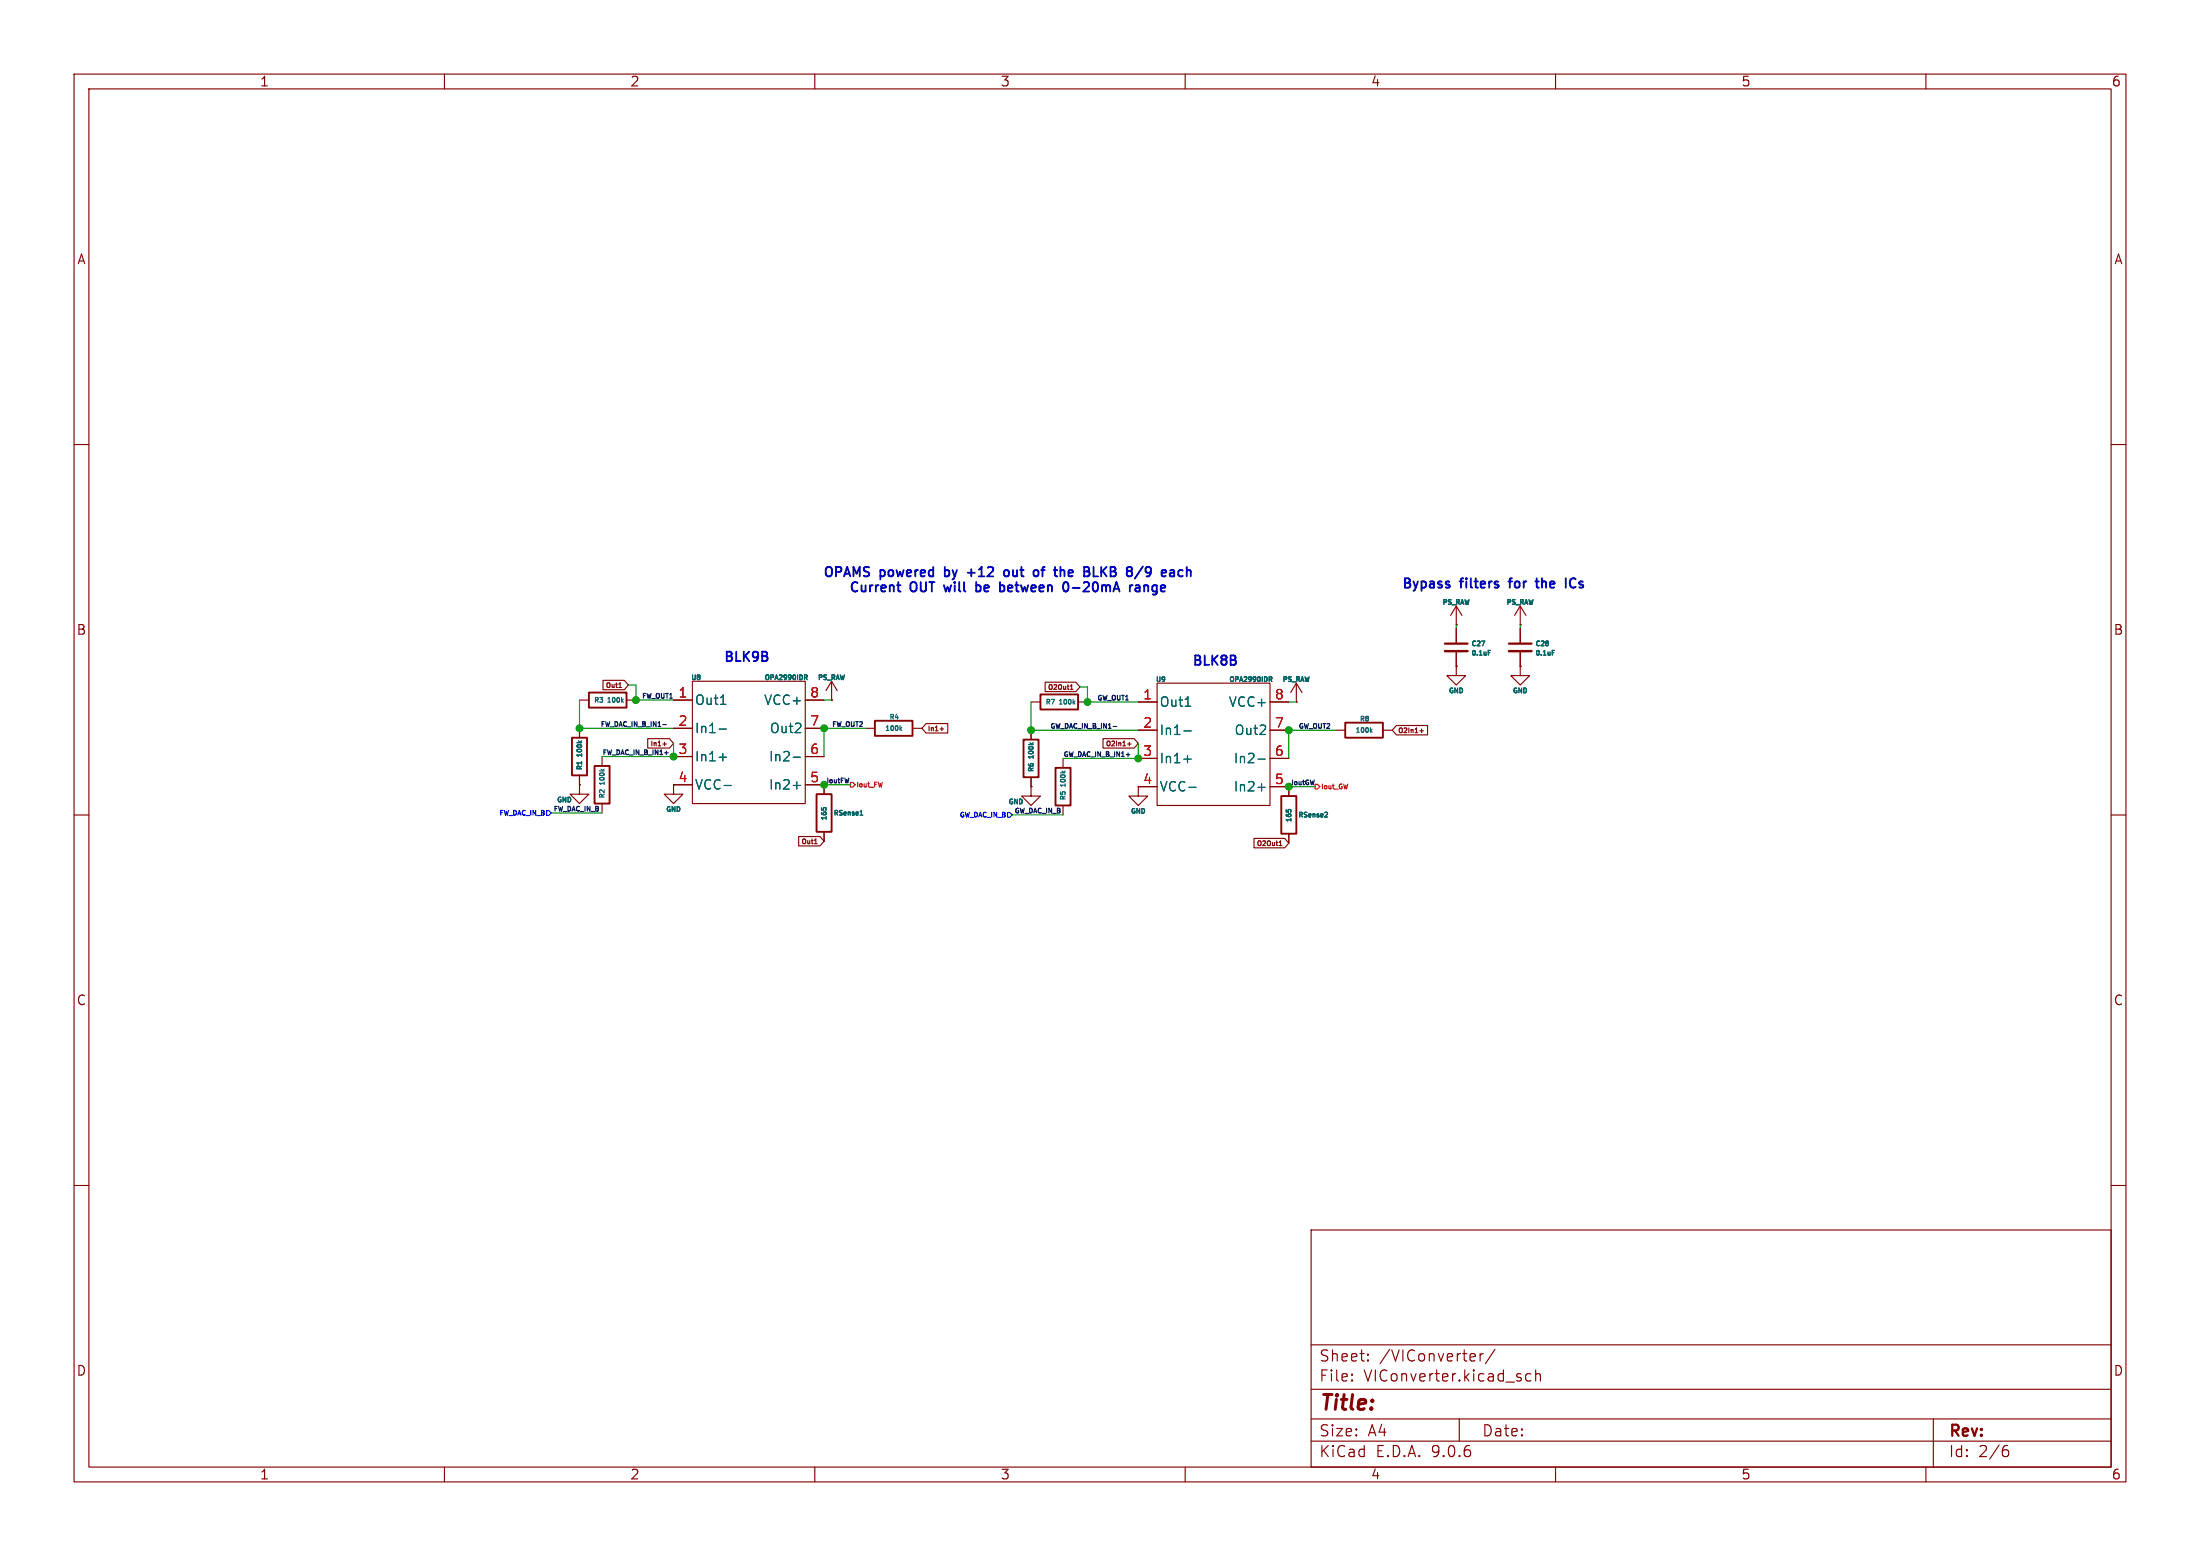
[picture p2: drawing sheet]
<svg xmlns="http://www.w3.org/2000/svg" width="297mm" height="210mm" viewBox="0 0 297 210" stroke-linecap="round" stroke-linejoin="round" font-family="sans-serif">
<g fill="none" stroke="#840000" stroke-width=".15">
<path d="M10 10h277v190h-277zM12 12h273v186h-273zM60 10v2M110 10v2M160 10v2M210 10v2M260 10v2M10 60h2M285 60h2M78.2 94.5h1.3M78.2 98.3v1.3M81.4 91.8h2.9l.5 .7-.5 .6h-2.9z"/>
<path d="M83.5 92.8h.4M83.6 92.3l.1-.1v.6M84.6 94.5h1.3M87.4 99.7h3l.5 .6-.5 .7h-3zM90.9 94.5h2.6M90.9 98.3h2.6M93.5 91.9h15.2v16.6h-15.2zM108.7 94.5h2.6M108.7 98.3h2.6M112.3 94.5h.1M112.3 91.9l-.8 1.3M112.3 91.9l.7 1.3"/>
<path d="M112.3 91.9v2.6M116.8 98.3h1.3M123.2 98.3h1.3M125 97.7h3v1.2h-3l-.5-.6zM126.9 98.4h.5M139.2 94.7h1.3M139.2 98.6v1.2M141.1 92.1h4.1l.6 .6-.6 .6h-4.1zM144.5 93h.4M144.5 92.6l.2-.2v.6M145.5 94.7h1.3M148.9 99.7h4.2l.6 .6-.6 .7h-4.2z"/>
<path d="M153.7 94.7h2.5M153.7 98.6h2.5M156.2 92.2h15.2v16.5h-15.2zM171.4 94.7h2.6M171.4 98.6h2.6M175 94.7h.1M175 92.2l-.8 1.3M175 92.2l.8 1.3M175 92.2v2.5M180.3 98.6h1.3M186.7 98.6h1.3M188.5 97.9h4.2v1.3h-4.2l-.5-.6z"/>
<path d="M191.7 98.6h.5M191.9 98.4v.5M196.6 84.3h.1M196.6 89.9v1.3h1.3l-1.3 1.3-1.3-1.3h1.3M196.6 89.9h.1M196.6 81.8l-.8 1.3M196.6 81.8l.8 1.3M196.6 81.8v2.5M196.6 84.8v2.1M196.6 87.9v2M205.2 84.3h.1M205.2 89.9v1.3h1.3l-1.3 1.3-1.2-1.3h1.2"/>
<path d="M205.2 89.9h.1M205.2 81.8l-.7 1.3M205.2 81.8l.8 1.3M205.2 81.8v2.5M205.2 84.8v2.1M205.2 87.9v2M10 110h2M78.2 105.9v1.3h-1.2l1.2 1.3 1.3-1.3h-1.3M78.2 105.9h.1M78.2 104.6v1.3M81.3 102.1v1.3M81.3 108.5v1.2"/>
<path d="M89.5 100.4h.5M89.7 100.2v.5M90.9 102.1h2.6M93.5 105.9h-2.6v1.3h-1.2l1.2 1.3 1.3-1.3h-1.3M107.8 112.9h2.9l.6 .6-.6 .7h-2.9zM108.7 102.1h2.6M108.7 105.9h2.6v1.3M110 113.9h.3M110 113.4l.1-.2v.7M111.3 112.3v1.2M139.2 106.2v1.2h-1.3l1.3 1.3 1.3-1.3h-1.3M139.2 106.2h.1"/>
<path d="M139.2 104.9v1.3M143.5 102.4v1.2M143.5 108.7v1.3M152.2 100.4h.5M152.5 100.2v.5M153.7 102.4h2.5M156.2 106.2h-2.5v1.2h-1.3l1.3 1.3 1.2-1.3h-1.2M169.3 113.2h4.1l.6 .6-.6 .6h-4.1zM171.4 106.2h2.6v1.2M171.4 102.4h2.6M172.7 114.1h.4M172.7 113.7l.2-.2v.6"/>
<path d="M174 112.5v1.3M285 110h2M10 160h2M177 166h108v32h-108zM285 160h2M60 198v2M110 198v2M160 198v2M177 194.5h108M177 191.5h108M177 187.5h108M177 181.5h108"/>
<path d="M182.5 186.3h.1l-.1 .1M182.5 186.3v.1M182.5 185.5v.1M182.5 185.5h.1l-.1 .1M184.7 183.6v.1M184.7 183.6h-.1l.1 .1M184.7 182.8v.1M184.7 182.8h-.1l.1 .1M197 191.5v3M199.8 182.7v1M200.2 182.7l-.2 .1-.2 .2M201.8 182.1l-1.3 2"/>
<path d="M206.7 185.5l-.5-.1-.2 .3v.4l.1 .2 .1 .1 .5-.1M207.3 185.5a.37 .37 0 0 1 .7 .1v.8M207.3 184.9v1.5M210 198v2M260 198v2M261 191.5v6.5M270.6 195.7h.4l.2 .3-.1 .5-.2 .1h-.3M271 195.1l-.4 .1"/>
</g>
<path d="M77.2 99.6h2v5h-2zM79.5 93.5h5.1v2h-5.1zM118.1 97.3h5.1v2h-5.1zM138.2 99.8h2v5.1h-2zM140.5 93.7h5v2.1h-5zM181.6 97.5h5.1v2.1h-5.1zM80.3 103.4h2v5.1h-2zM110.2 107.2h2.1v5.1h-2.1zM142.5 103.6h2v5.1h-2zM173 107.4h2v5.1h-2z" fill="none" stroke="#840000" stroke-width=".25"/>
<g fill="none" stroke="#006464" stroke-width=".15">
<path d="M78.1 100l.2 .2M78.5 100l-.2 .2M84 94.5l.2 .3M84.2 94.4l-.3 .2M97.1 98.4h1M97.3 95.1h.7M108.6 91.1h.2l.2 .1-.1 .2h-.3M108.8 91.4l.2 .3M121.6 98.3l.1 .3M121.7 98.2l-.2 .2M144.9 94.8l.2 .2M145.1 94.6l-.2 .2"/>
<path d="M159.8 98.6h1M160 95.3h.7M171.3 91.3h.3l.1 .2-.1 .1-.3 .1M171.5 91.7l.2 .3M185.1 98.6l.1 .2M185.2 98.4l-.2 .3M200 86.5h.4l-.2 .7M200.9 88.1h.2M200.9 87.8h.3M209.6 88.1h.2M209.6 87.8h.3M78.5 102.8v.4"/>
<path d="M81.1 103.8l.3 .3M81.6 103.8l-.3 .2M97.1 102.2h1M97.8 106h.9M107.1 102.2h1M107.1 106h1M110.9 109v.3M111.1 109.1l.2-.1 .2 .1M116.1 110h.4M116.2 109.5l.1-.1v.6M139.1 100.3l.2 .2M139.5 100.3l-.3 .1"/>
<path d="M143.4 104.1l.2 .2M143.8 104.1l-.2 .1M159.8 102.5h1M160.5 106.3h1M169.8 102.5h1M169.8 106.3h1M173.6 109.3v.3M173.9 109.4l.1-.2 .3 .2M178.9 109.6l.3 .1v.1l-.4 .5h.4"/>
</g>
<path d="M195.1 86.9h3M203.7 86.9h3.1" fill="none" stroke="#840000" stroke-width=".3"/>
<path d="M195.1 87.9h3M203.7 87.9h3.1" fill="none" stroke="#840000" stroke-width=".33"/>
<path d="M73.8 109.4h.3l.3 .3-.3 .3h-.3zM136 109.7h.3l.4 .3-.4 .3h-.3z" fill="none" stroke="#00f" stroke-width=".15"/>
<path d="M114.8 105.6h.3l.3 .3-.3 .3h-.3zM177.5 105.9h.4l.3 .3-.3 .3h-.4z" fill="none" stroke="#ff0004" stroke-width=".15"/>
<path d="M89.5 97.8h.5M150.3 98h.5M89.7 101.6h.5M152 101.9h.5" fill="none" stroke="#0f0f0f" stroke-width=".15"/>
<g fill="none" stroke="#009600" stroke-width=".15">
<path d="M78.2 94.5v3.8h12.7M84.8 92.5h1.1v2h5M111.3 94.5h1M116.8 98.3h-5.5v3.8M139.2 94.7v3.9h14.5M145.8 92.7h1v2h6.9M174 94.7h1M180.3 98.6h-6.3v3.8M196.6 84.3v.5M205.2 84.3v.5M74.4 109.7h6.9M90.9 100.3v1.8h-9.6"/>
<path d="M111.3 105.9h3.5M136.7 110h6.8M153.7 100.3v2.1h-10.2M174 106.2h3.5"/>
</g>
<g fill="none" stroke="#0000c2" stroke-width=".25">
<path d="M121.3 79.8h.3M130.6 77.3h1M131.8 79.8h.5M131.8 78.6v1.2M131.8 79h.5M135.4 79l.2 .2v.4l-.2 .2M135.6 77.1l.2-.2 .3 .2 .1 .4-.1 .2-.3 .1-.2-.1zM140.6 76.9h.4M141 76.5l-.2 .1-.1 .1v1.1M143.9 78.6a.79 .79 0 0 1 0 1.2M144.4 76.9l-.2 .2v.5l.2 .2M144.8 79.3h1"/>
<path d="M144.9 77.2l-.7 .2M147.6 77.8h.6M148.7 76.5v1.3M148.8 77.1l.6 .7M149.4 76.5l-.7 .7M152.9 79h-.2l-.2 .2M153.3 79h.5l.1 .8M153.9 79.3h-.5a.25 .25 0 0 0-.1 .3 .25 .25 0 0 0 .1 .2h.5M154.5 79v.8M154.5 79v.1M154.8 77.2l.3 .1M155.1 77.7l-.3 .1"/>
<path d="M155.1 76.5l-.3 .1M159.7 77l-.4-.1-.2 .3v.3l.1 .2h.5M160.2 76.5v1.3M160.4 76.9l-.2 .2M203.6 78.5h.5M207.3 78.5h.5M207.5 78v1.1v.2h.3M212.5 78a.64 .64 0 0 0-.6 .7 .64 .64 0 0 0 .6 .6"/>
</g>
<g fill="#009600" stroke="#009600" stroke-width=".15">
<circle cx="153.7" cy="102.4" r=".46"/>
<circle cx="139.2" cy="98.6" r=".46"/>
<circle cx="85.9" cy="94.5" r=".46"/>
<circle cx="111.3" cy="98.3" r=".46"/>
<circle cx="111.3" cy="105.9" r=".46"/>
<circle cx="90.9" cy="102.1" r=".46"/>
<circle cx="78.2" cy="98.3" r=".46"/>
<circle cx="146.8" cy="94.7" r=".46"/>
<circle cx="174" cy="98.6" r=".46"/>
<circle cx="174" cy="106.2" r=".46"/>
</g>
<text font-size="2.8" fill="#840000" x="178" y="190.9">Title:</text>
<g font-size="2.1" fill="#840000">
<text x="178" y="184">Sheet:</text>
<text x="186.2" y="184">/VIConverter/</text>
<text x="178" y="186.7">File:</text>
<text x="184.1" y="186.7">VIConverter.kicad_sch</text>
<text x="178" y="196.9">KiCad</text>
<text x="178" y="194.1">Size:</text>
<text x="184.7" y="194.1">A4</text>
<text x="185.7" y="196.9">E.D.A.</text>
<text x="193.3" y="196.9">9.0.6</text>
<text x="200" y="194.1">Date:</text>
<text x="263" y="194.3">Rev:</text>
<text x="263" y="196.9">Id:</text>
<text x="267.1" y="196.9">2/6</text>
</g>
<g font-size="1.8" fill="#840000">
<text x="35" y="11.9">1</text>
<text x="85" y="11.9">2</text>
<text x="135" y="11.9">3</text>
<text x="185" y="11.9">4</text>
<text x="235" y="11.9">5</text>
<text x="285" y="11.9">6</text>
<text x="10.3" y="35.9">A</text>
<text x="285.3" y="35.9">A</text>
<text x="10.3" y="85.9">B</text>
<text x="285.3" y="85.9">B</text>
<text x="91.5" y="105.7">4</text>
<text x="10.3" y="135.9">C</text>
<text x="285.3" y="135.9">C</text>
<text x="10.3" y="185.9">D</text>
<text x="285.3" y="185.9">D</text>
<text x="35" y="199.9">1</text>
<text x="85" y="199.9">2</text>
<text x="135" y="199.9">3</text>
<text x="185" y="199.9">4</text>
<text x="235" y="199.9">5</text>
<text x="285" y="199.9">6</text>
</g>
<g font-size="1.8" fill="#0000c2">
<text x="111" y="78.2">OPAMS</text>
<text x="114.5" y="80.3">Current</text>
<text x="118.8" y="78.2">powered</text>
<text x="122.9" y="80.3">OUT</text>
<text x="128" y="80.3">will</text>
<text x="128" y="78.2">by</text>
<text x="131.6" y="78.2">+12</text>
<text x="132.8" y="80.3">be</text>
<text x="136.5" y="80.3">between</text>
<text x="137.1" y="78.2">out</text>
<text x="141.6" y="78.2">of</text>
<text x="144.9" y="78.2">the</text>
<text x="145.6" y="80.3">0-20mA</text>
<text x="149.4" y="78.2">BLKB</text>
<text x="155" y="80.3">range</text>
<text x="155.7" y="78.2">8/9</text>
<text x="160.9" y="78.2">each</text>
<text x="189.1" y="79.8">Bypass</text>
<text x="197.2" y="79.8">filters</text>
<text x="204.3" y="79.8">for</text>
<text x="208.4" y="79.8">the</text>
<text x="212.9" y="79.8">ICs</text>
<text x="97.6" y="89.7">BLK9B</text>
<text x="160.8" y="90.2">BLK8B</text>
</g>
<g font-size="1.8" fill="#a90000">
<text x="91.5" y="94.2">1</text>
<text x="109.3" y="94.2">8</text>
<text x="154.2" y="94.5">1</text>
<text x="172" y="94.5">8</text>
<text x="91.5" y="98">2</text>
<text x="91.5" y="101.9">3</text>
<text x="109.3" y="98">7</text>
<text x="109.3" y="101.9">6</text>
<text x="154.2" y="98.3">2</text>
<text x="172" y="98.3">7</text>
<text x="109.3" y="105.7">5</text>
<text x="154.2" y="102.1">3</text>
<text x="154.2" y="105.9">4</text>
<text x="172" y="102.1">6</text>
<text x="172" y="105.9">5</text>
</g>
<g font-size="1.8" fill="#006464">
<text x="93.7" y="95.4">Out1</text>
<text x="103.1" y="95.4">VCC+</text>
<text x="156.5" y="95.6">Out1</text>
<text x="165.8" y="95.6">VCC+</text>
<text x="93.7" y="99.2">In1-</text>
<text x="103.8" y="99.2">Out2</text>
<text x="156.5" y="99.4">In1-</text>
<text x="166.6" y="99.4">Out2</text>
<text x="93.7" y="103">In1+</text>
<text x="93.7" y="106.8">VCC-</text>
<text x="103.7" y="103">In2-</text>
<text x="103.7" y="106.8">In2+</text>
<text x="156.5" y="103.2">In1+</text>
<text x="156.5" y="107">VCC-</text>
<text x="166.5" y="103.2">In2-</text>
<text x="166.5" y="107">In2+</text>
</g>
<g font-size=".9" fill="#006464">
<text x="194.6" y="81.8">PS_RAW</text>
<text x="203.2" y="81.8">PS_RAW</text>
<text x="198.5" y="87.4">C27</text>
<text x="198.5" y="88.7">0.1uF</text>
<text x="207.2" y="87.4">C28</text>
<text x="207.2" y="88.7">0.1uF</text>
<text x="80.1" y="95">R3</text>
<text x="81.8" y="95">100k</text>
<text x="93.2" y="92">U8</text>
<text x="103.1" y="92">OPA2990IDR</text>
<text x="110.3" y="92">PS_RAW</text>
<text x="141" y="95.3">R7</text>
<text x="142.7" y="95.3">100k</text>
<text x="155.9" y="92.2">U9</text>
<text x="165.8" y="92.2">OPA2990IDR</text>
<text x="173" y="92.2">PS_RAW</text>
<text x="195.5" y="93.8">GND</text>
<text x="204.1" y="93.8">GND</text>
<text x="119.4" y="98.8">100k</text>
<text x="120" y="97.3">R4</text>
<text x="182.9" y="99.1">100k</text>
<text x="183.5" y="97.6">R8</text>
<text x="78.8" y="104.1" transform="rotate(-90 78.8 104.1)">R1</text>
<text x="78.8" y="102.4" transform="rotate(-90 78.8 102.4)">100k</text>
<text x="81.8" y="107.9" transform="rotate(-90 81.8 107.9)">R2</text>
<text x="81.8" y="106.2" transform="rotate(-90 81.8 106.2)">100k</text>
<text x="139.7" y="104.3" transform="rotate(-90 139.7 104.3)">R6</text>
<text x="139.7" y="102.6" transform="rotate(-90 139.7 102.6)">100k</text>
<text x="144.1" y="106.4" transform="rotate(-90 144.1 106.4)">100k</text>
<text x="75.1" y="108.5">GND</text>
<text x="89.8" y="109.8">GND</text>
<text x="111.8" y="110.9" transform="rotate(-90 111.8 110.9)">165</text>
<text x="112.4" y="110.3">RSense1</text>
<text x="136" y="108.8">GND</text>
<text x="144.1" y="108.1" transform="rotate(-90 144.1 108.1)">R5</text>
<text x="152.5" y="110">GND</text>
<text x="174.5" y="111.1" transform="rotate(-90 174.5 111.1)">165</text>
<text x="175.2" y="110.5">RSense2</text>
</g>
<g font-size=".9" fill="#840000">
<text x="81.6" y="93">Out1</text>
<text x="141.3" y="93.3">O2Out1</text>
<text x="87.6" y="100.9">In1+</text>
<text x="125.2" y="98.9">In1+</text>
<text x="149.1" y="100.9">O2In1+</text>
<text x="188.7" y="99.1">O2In1+</text>
<text x="108" y="114.1">Out1</text>
<text x="169.5" y="114.4">O2Out1</text>
</g>
<g font-size=".9" fill="#0f0f0f">
<text x="86.6" y="94.3">FW_OUT1</text>
<text x="148.1" y="94.6">GW_OUT1</text>
<text x="81" y="98.1">FW_DAC_IN_B_IN1-</text>
<text x="81.3" y="101.9">FW_DAC_IN_B_IN1+</text>
<text x="112.3" y="98.1">FW_OUT2</text>
<text x="141.7" y="98.4">GW_DAC_IN_B_IN1-</text>
<text x="175.3" y="98.4">GW_OUT2</text>
<text x="111.5" y="105.7">IoutFW</text>
<text x="143.5" y="102.2">GW_DAC_IN_B_IN1+</text>
<text x="174.2" y="106">IoutGW</text>
<text x="74.7" y="109.6">FW_DAC_IN_B</text>
<text x="136.9" y="109.8">GW_DAC_IN_B</text>
</g>
<g font-size=".9" fill="#ff0004">
<text x="115.5" y="106.5">Iout_FW</text>
<text x="178.3" y="106.7">Iout_GW</text>
</g>
<g font-size=".9" fill="#00f">
<text x="67.2" y="110.3">FW_DAC_IN_B</text>
<text x="129.4" y="110.5">GW_DAC_IN_B</text>
</g>
</svg>
